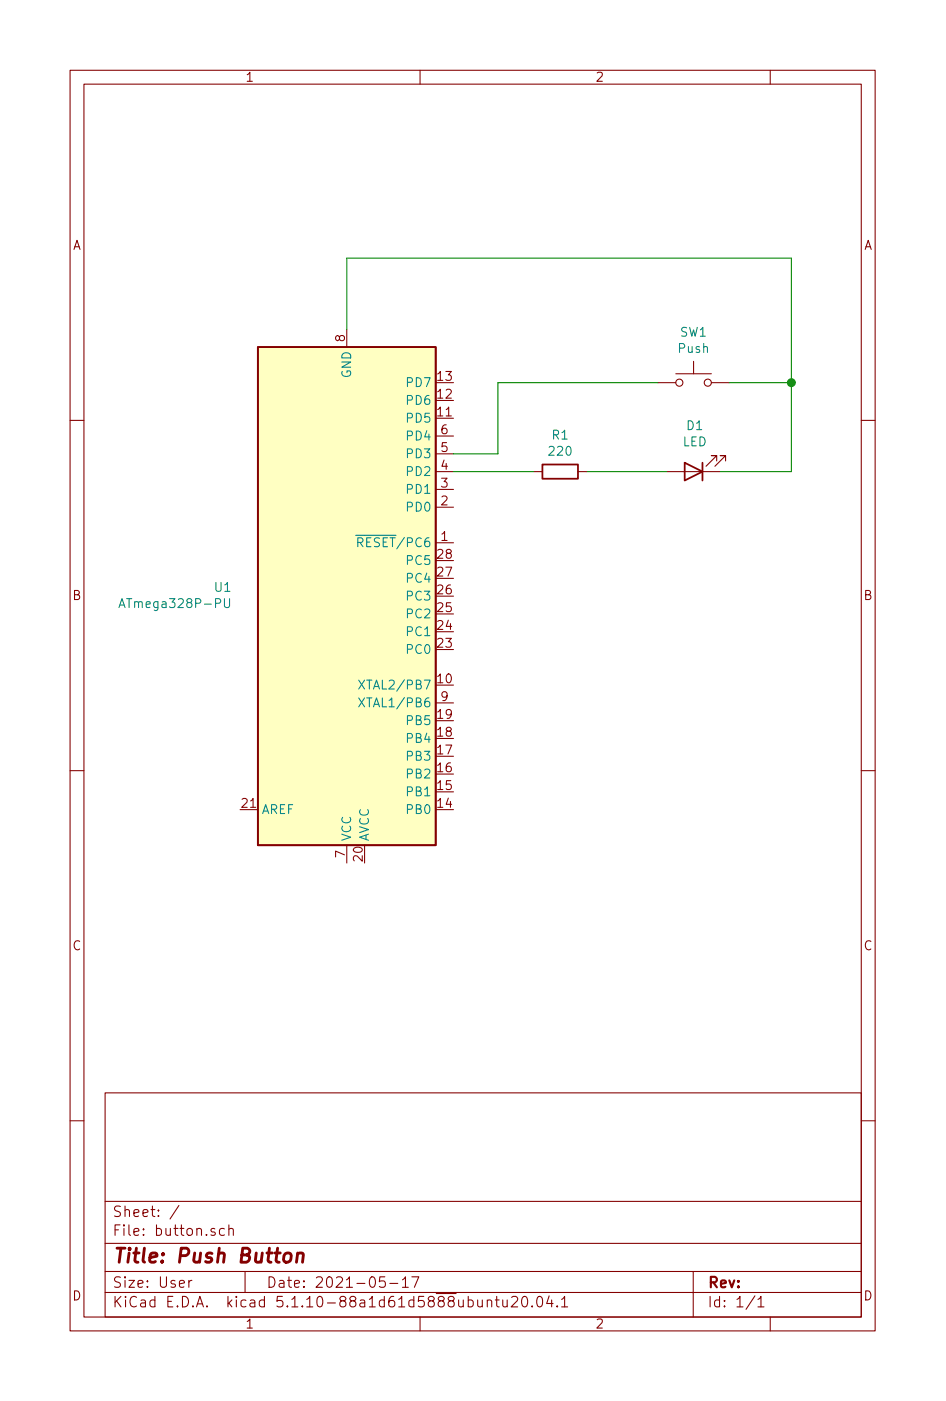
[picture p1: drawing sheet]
<svg xmlns="http://www.w3.org/2000/svg" width="135mm" height="200mm" viewBox="0 0 135 200" stroke-linecap="round" stroke-linejoin="round" font-family="sans-serif">
<g fill="none" stroke="#840000" stroke-width=".15">
<path d="M10 10h115v180h-115zM12 12h111v176h-111zM60 10v2M110 10v2M49.5 47v2.6M94 54.6h2.5M96.5 53.4h5.1M99.1 51.6v1.8M101.6 54.6h2.5M10 60h2M62.2 77.5h2.6M62.2 72.4h2.6"/>
<path d="M62.2 69.9h2.6M62.2 67.3h2.6M62.2 64.8h2.6M62.2 62.3h2.6M76.2 67.3h1.3M82.5 67.3h1.3M95.2 67.3h7.7M102.4 65.8v-.8h-.8h.8l-1.6 1.6M103.6 65.8v-.8h-.7h.7l-1.5 1.6M123 60h2M10 110h2M62.2 100.4h2.6"/>
<path d="M123 110h2M49.5 120.7v2.5M15 156h108v32h-108zM10 160h2M15 177.5h108M15 171.5h108M25.6 172.1l-1.3 1.9M30.7 175.5l-.4-.1-.2 .3a.48 .48 0 0 0 .6 .2l.1 .2-.1 .2-.1 .1-.5-.1M32.1 175.5a.48 .48 0 0 0-.7 0l-.1 .2 .1 .6a.48 .48 0 0 0 .7 0M32.7 175.5a.39 .39 0 0 1 .6 .1v.8M32.7 174.9v1.5M123 160h2"/>
<path d="M15 184.5h108M15 181.5h108M27 182.8v1M27.4 182.8l-.3 .1-.1 .2M35 181.5v3M55 182.3h-.7l-.1 .7a.65 .65 0 0 1 .7-.1 .61 .61 0 0 1 .1 .8h-.1a.61 .61 0 0 1-.7 0M55.7 183.2h1.1M57.5 182.7l.4-.4v1.5M57.5 183.8h.8M58.8 182.3h1l-.6 1.5M60 188v2M69.6 185.7a.38 .38 0 0 1 .6 .1v.8"/>
<path d="M69.6 185.6v1M70.7 185.6h.6M70.9 185.1v1.3l.2 .2h.2M71.8 185.6l.1 .9a.4 .4 0 0 0 .5 0M72.4 185.6v1M73.1 185.2l.2-.1 .5 .1a.37 .37 0 0 1 .1 .5l-.9 .9h.9M74.7 185.2a.34 .34 0 0 1 .6 .2 .78 .78 0 0 1-.4 1.2 .95 .95 0 0 1-.2-1.4zM76 186.5h.1l-.1 .1v-.1v.1M76.8 185.2a.37 .37 0 0 1 .4-.1 .37 .37 0 0 1 .2 .3l.1 .3a.72 .72 0 0 1-.4 .9l-.3-.1a1.41 1.41 0 0 1 0-1.3zM78.4 185l-.3 1.1h.9M78.8 185.6v1M79.6 186.5h.1l-.1 .1-.1-.1h.1v.1"/>
<path d="M80.2 185.5l.4-.4v1.5M80.2 186.6h.9M99 181.5v6.5M107.8 185l-1.2 1.9M108.3 185.5l.3-.2 .1-.2v1.5M108.3 186.6h.8M110 188v2"/>
<circle cx="97" cy="54.6" r=".51"/>
<circle cx="101.1" cy="54.6" r=".51"/>
</g>
<path d="M40.8 179a.51 .51 0 0 1 .8 .3l-.1 .5a.54 .54 0 0 1-.5 .4 .54 .54 0 0 1-.5-.4l.1-.5zM42.5 179.1a.63 .63 0 0 1 .8-.1l-.1 1.2M42.5 178.9l-.2 1.3" fill="none" stroke="#840000" stroke-width=".41"/>
<path d="M36.8 49.6h25.4v71.1h-25.4z" fill="#ffffc2" stroke="#ffffc2" stroke-width=".14"/>
<path d="M36.8 49.6h25.4v71.1h-25.4zM77.5 66.3h5v2.1h-5zM97.8 66.1l2.5 1.2-2.5 1.3zM100.3 66.1v2.5" fill="none" stroke="#840000" stroke-width=".25"/>
<path d="M50.8 76.4h1.3M51.1 77.4h.6a.34 .34 0 0 0 .1-.4 .34 .34 0 0 0-.2-.2h-.5v1.3M51.4 77.4l.4 .7M17 86.7l.4-1.2 .5 1.2M17.1 86.4h.6M32.1 85.5v1l.2 .2h.4l.1-.2v-1M51.2 97.1l.9 1.3M51.2 99.6l.9 1.3M52.1 97.1l-.9 1.3M52.1 99.6l-.9 1.3" fill="none" stroke="#008484" stroke-width=".15"/>
<path d="M49.5 47v-10.1h63.5v30.4h-10.1M94 54.6h-22.9v10.2h-6.3M104.1 54.6h8.9M64.8 67.3h11.4M83.8 67.3h11.4" fill="none" stroke="#008400" stroke-width=".15"/>
<circle cx="113" cy="54.6" r=".51" fill="#008400" stroke="#008400" stroke-width=".25"/>
<text font-size="2.8" fill="#840000" x="16" y="180.3">Title: Push Button</text>
<g font-size="2.1" fill="#840000">
<text x="16" y="173.8">Sheet: /</text>
<text x="16" y="176.5">File: button.sch</text>
<text x="16" y="183.9">Size: User</text>
<text x="38" y="183.9">Date: 2021-05-17</text>
<text x="101" y="183.9">Rev:</text>
<text x="16" y="186.7">KiCad E.D.A. kicad 5.1.10-88a1d61d5888ubuntu20.04.1</text>
<text x="101" y="186.7">Id: 1/1</text>
</g>
<g font-size="1.8" fill="#840000">
<text x="35" y="11.7">1</text>
<text x="85" y="11.7">2</text>
<text x="10.4" y="35.7">A</text>
<text x="123.4" y="35.7">A</text>
<text x="49.3" y="48.8" transform="rotate(-90 49.3 48.8)">8</text>
<text x="62.5" y="59.5">11</text>
<text x="62.5" y="56.9">12</text>
<text x="62.5" y="54.4">13</text>
<text x="63" y="64.5">5</text>
<text x="63" y="62">6</text>
<text x="63" y="69.6">3</text>
<text x="63" y="67.1">4</text>
<text x="63" y="77.2">1</text>
<text x="63" y="72.2">2</text>
<text x="62.5" y="82.3">27</text>
<text x="62.5" y="79.8">28</text>
<text x="10.4" y="85.6">B</text>
<text x="62.5" y="89.9">24</text>
<text x="62.5" y="87.4">25</text>
<text x="62.5" y="84.9">26</text>
<text x="123.4" y="85.6">B</text>
<text x="62.5" y="92.5">23</text>
<text x="62.5" y="97.6">10</text>
<text x="63" y="100.1">9</text>
<text x="62.5" y="107.7">17</text>
<text x="62.5" y="105.2">18</text>
<text x="62.5" y="102.6">19</text>
<text x="62.5" y="112.8">15</text>
<text x="62.5" y="110.3">16</text>
<text x="34.6" y="115.3">21</text>
<text x="62.5" y="115.3">14</text>
<text x="49.3" y="122.4" transform="rotate(-90 49.3 122.4)">7</text>
<text x="51.8" y="122.9" transform="rotate(-90 51.8 122.9)">20</text>
<text x="10.4" y="135.7">C</text>
<text x="123.4" y="135.7">C</text>
<text x="10.4" y="185.6">D</text>
<text x="123.4" y="185.6">D</text>
<text x="35" y="189.7">1</text>
<text x="85" y="189.7">2</text>
</g>
<g font-size="1.8" fill="#008484">
<text x="96.9" y="50.4">Push</text>
<text x="97.2" y="48.1">SW1</text>
<text x="50.2" y="54" transform="rotate(-90 50.2 54)">GND</text>
<text x="58.3" y="57.8">PD6</text>
<text x="58.3" y="55.3">PD7</text>
<text x="58.3" y="60.4">PD5</text>
<text x="58.3" y="65.4">PD3</text>
<text x="58.3" y="62.9">PD4</text>
<text x="78.5" y="65.1">220</text>
<text x="78.9" y="62.8">R1</text>
<text x="97.5" y="63.7">LED</text>
<text x="98.1" y="61.4">D1</text>
<text x="58.3" y="70.5">PD1</text>
<text x="58.3" y="68">PD2</text>
<text x="58.3" y="73.1">PD0</text>
<text x="51.9" y="78.1">RESET/PC6</text>
<text x="58.3" y="83.2">PC4</text>
<text x="58.3" y="80.7">PC5</text>
<text x="17.9" y="86.8">ATmega328P-PU</text>
<text x="30.7" y="84.5">U1</text>
<text x="58.3" y="88.3">PC2</text>
<text x="58.3" y="85.8">PC3</text>
<text x="58.3" y="93.4">PC0</text>
<text x="58.3" y="90.8">PC1</text>
<text x="52.2" y="98.5">XTAL2/PB7</text>
<text x="52.2" y="101">XTAL1/PB6</text>
<text x="58.3" y="106.1">PB4</text>
<text x="58.3" y="103.5">PB5</text>
<text x="58.3" y="113.7">PB1</text>
<text x="58.3" y="111.2">PB2</text>
<text x="58.3" y="108.6">PB3</text>
<text x="37.3" y="116.2">AREF</text>
<text x="58.3" y="116.2">PB0</text>
<text x="50.2" y="120.2" transform="rotate(-90 50.2 120.2)">VCC</text>
<text x="52.7" y="120.2" transform="rotate(-90 52.7 120.2)">AVCC</text>
</g>
</svg>
